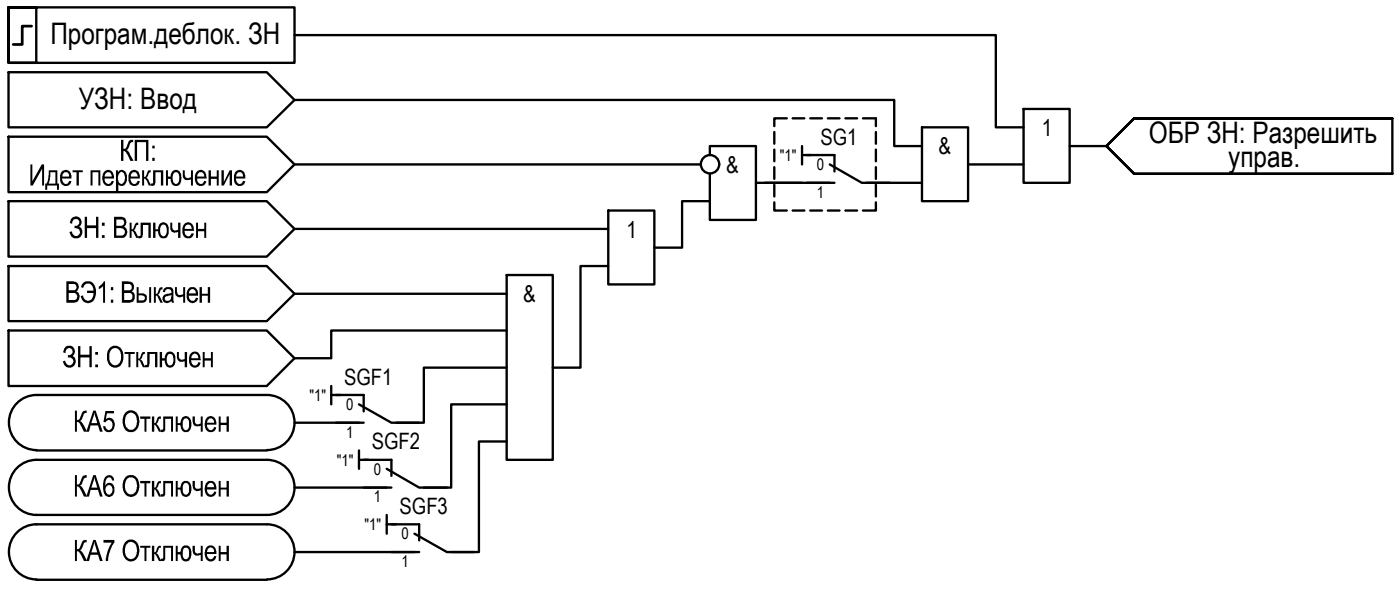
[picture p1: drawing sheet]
<svg xmlns="http://www.w3.org/2000/svg" width="152mm" height="64mm" viewBox="0 0 152 64" stroke-linecap="round" stroke-linejoin="round" font-family="sans-serif">
<!-- layer: TEXT -->
<g fill="#000">
<path d="M3.3 17.8h.2v1.8l1-1.8h.3v2.3h-.2v-1.8l-1.1 1.8h-.2zM7.9 18.5h1.1v.2h-.5v1.4h-.2v-1.4h-.4zM9.8 18.5h1.1v1.6h-.2v-1.4h-.7v1.4h-.2zM15.4 18.5h.2v.7a.47 .47 0 0 0 .4-.5l.1-.2h.2v.2h-.2l-.1 .4-.2 .2 .3 .2 .3 .6h-.3l-.2-.6-.2-.2-.1 .8h-.2zM16.6 18.5h1.1v1.6h-.3v-1.4h-.6v.8a.42 .42 0 0 1-.4 .6l-.1-.2h.1a.21 .21 0 0 0 .2-.1 .21 .21 0 0 0 0-.2zM19.8 18.5h.2v.3a.42 .42 0 0 0 .2 .5 .42 .42 0 0 0 .5-.1v-.7h.2v1.6h-.2v-.7l-.2 .1a.56 .56 0 0 1-.7-.6zM22.6 18.5h.3v.6h.6v-.6h.2v1.6h-.2v-.7h-.6v.7h-.3zM24 18.5h.2v1.2l.7-1.2h.2v1.6h-.2v-1.2l-.7 1.2h-.2zM16 38.1h1.1v1.7h-.3v-1.5h-.6v1a.42 .42 0 0 1-.3 .5h-.2v-.2l.1-.1a.18 .18 0 0 0 .2 0 .18 .18 0 0 0 0-.3zM18.5 24.1h.2v.4a.4 .4 0 0 0 .1 .4 .4 .4 0 0 0 .5 0v-.8h.3v1.7h-.3v-.7h-.1a.51 .51 0 0 1-.6 0 .51 .51 0 0 1-.1-.6zM19 31.1h.2v.3a.39 .39 0 0 0 .4 .6l.2-.1v-.8h.3v1.7h-.3v-.7l-.2 .1a.5 .5 0 0 1-.5-.1 .5 .5 0 0 1-.1-.5zM19.2 38.1h.2v.4a.39 .39 0 0 0 .1 .4 .39 .39 0 0 0 .5 0v-.8h.3v1.7h-.3v-.7l-.1 .1a.5 .5 0 0 1-.6-.1 .5 .5 0 0 1-.1-.5z"/>
<path d="M21.2 24.1h.3v.7h.6v-.7h.2v1.7h-.2v-.7h-.6v.7h-.3zM21.6 31.1h.3v.7h.6v-.7h.3v1.7h-.3v-.8h-.6v.8h-.3zM22 38.1h.2v.7h.7v-.7h.2v1.7h-.2v-.7h-.7v.7h-.2zM20.9 45.1h.2v.4a.39 .39 0 0 0 .2 .4 .39 .39 0 0 0 .5 0v-.8h.2v1.7h-.2v-.7l-.5 .1a.54 .54 0 0 1-.4-.7zM20.9 52.1h.2v.3a.38 .38 0 0 0 .1 .5 .38 .38 0 0 0 .6 0v-.8h.2v1.7h-.2v-.7l-.1 .1a.58 .58 0 0 1-.8-.6zM20.9 59.1h.2v.3a.38 .38 0 0 0 .1 .5 .38 .38 0 0 0 .5 0l.1-.8h.2v1.7h-.2v-.7h-.1a.55 .55 0 0 1-.6 0 .55 .55 0 0 1-.2-.5zM23.7 45.1h.2v.7h.6v-.7h.3v1.7h-.3v-.7h-.6v.7h-.2zM23.7 52.1h.2v.7h.6v-.7h.3v1.7h-.3v-.8h-.6v.8h-.2zM23.7 59.1h.2v.7h.6v-.7h.3v1.7h-.3v-.7h-.6v.7h-.2z"/>
<path d="M5.3 18.5h.9v1.4h.2v.7h-.2v-.5h-1.1v.5h-.2v-.7l.2-.1 .1-.2zM5.5 18.7v.5l-.2 .7h.7v-1.2z"/>
<path d="M6.6 18.7a.63 .63 0 0 1 .8-.2 .63 .63 0 0 1 .3 .7v.1h-1v.1a.39 .39 0 0 0 .2 .4 .39 .39 0 0 0 .5 0l.1-.2 .2 .1a.64 .64 0 0 1-.8 .4 .64 .64 0 0 1-.4-.8v-.3zM6.9 18.7l-.2 .4h.8a.36 .36 0 0 0-.1-.4 .36 .36 0 0 0-.5 0z"/>
<path d="M11.3 18.6a.64 .64 0 0 1 .7-.1 .64 .64 0 0 1 .4 .6v.2h-1.1a.4 .4 0 0 0 .3 .6 .4 .4 0 0 0 .5-.3l.2 .1a.6 .6 0 0 1-.7 .4 .6 .6 0 0 1-.5-.6v-.4zM11.5 18.7l-.2 .4h.8a.38 .38 0 0 0-.2-.4 .38 .38 0 0 0-.4 0z"/>
<path d="M14 18.7a.65 .65 0 0 1 .9-.2 .65 .65 0 0 1 .2 .8h-1l.1 .2a.38 .38 0 0 0 .3 .4 .38 .38 0 0 0 .4-.3h.2a.63 .63 0 0 1-.7 .5 .63 .63 0 0 1-.5-.7v-.4zM14.3 18.7l-.1 .2v.2h.7a.39 .39 0 0 0-.1-.4 .39 .39 0 0 0-.5 0z"/>
<path d="M18 18.5h.2v.6h.3l.1-.4a.58 .58 0 0 1 .7-.2 .58 .58 0 0 1 .3 .7v.4a.58 .58 0 0 1-.6 .5 .58 .58 0 0 1-.5-.6v-.1h-.3v.7h-.2zM18.9 18.7l-.2 .3v.3a.59 .59 0 0 0 .4 .6 .87 .87 0 0 0 .2-1.1l-.1-.1z"/>
<path d="M21.2 18.7l.1-.1a.58 .58 0 0 1 .7-.1 .58 .58 0 0 1 .3 .6l.1 .2-1 .1a.4 .4 0 0 0 .2 .5 .4 .4 0 0 0 .5-.3h.2v.1a.63 .63 0 0 1-.7 .4 .63 .63 0 0 1-.5-.7v-.4zM21.5 18.7l-.1 .3v.1h.7a.4 .4 0 0 0-.1-.4 .4 .4 0 0 0-.5 0z"/>
<path d="M25.5 18.7l.1-.1a.61 .61 0 0 1 .7-.1 .61 .61 0 0 1 .3 .7v.1h-1v.1a.39 .39 0 0 0 .2 .4 .39 .39 0 0 0 .4 0l.1-.2 .3 .1a.64 .64 0 0 1-.8 .4 .64 .64 0 0 1-.4-.8v-.3zM25.8 18.7l-.2 .1v.3h.8a.45 .45 0 0 0-.6-.4z"/>
<path d="M12.6 18.5h.2v.2a.54 .54 0 0 1 .6-.2 .54 .54 0 0 1 .4 .5v.6a.6 .6 0 0 1-.9 .5l-.1-.2v.8h-.2zM12.9 18.7l-.1 .3v.3a.51 .51 0 0 0 .4 .6 .79 .79 0 0 0 0-1.3z"/>
<path d="M16.6 24.1h.2v.7h.3v-.2l.2-.3a.59 .59 0 0 1 .7-.1 .59 .59 0 0 1 .3 .7v.2a.59 .59 0 0 1-.6 .7 .59 .59 0 0 1-.6-.7h-.3v.7h-.2zM17.5 24.4l-.2 .6a.5 .5 0 0 0 .5 .6 .87 .87 0 0 0 0-1.3z"/>
<path d="M17.3 38.1h.3v.7h.3v-.3a.57 .57 0 0 1 .7-.4 .57 .57 0 0 1 .4 .7v.6a.55 .55 0 0 1-.7 .4 .55 .55 0 0 1-.4-.6v-.1h-.3v.7h-.3zM18.3 38.3l-.2 .3v.4a.46 .46 0 0 0 .4 .6l.1-.1a.87 .87 0 0 0-.1-1.2z"/>
<path d="M17.7 31.3h.1a.72 .72 0 0 1 .9 0l.1 1.3 .1 .2h-.3v-.2a.52 .52 0 0 1-.7 .2 .52 .52 0 0 1-.3-.7l.2-.2 .5-.1a.26 .26 0 0 0 .3-.2 .26 .26 0 0 0-.3-.3 .38 .38 0 0 0-.4 .4l-.3-.1zM17.9 32.1a.3 .3 0 0 0 .1 .5 .3 .3 0 0 0 .4-.1l.1-.2 .1-.3z"/>
<path d="M20 24.2h.1a.67 .67 0 0 1 .7 .1 .67 .67 0 0 1 .2 .6v.1h-1a.44 .44 0 0 0 .1 .5 .44 .44 0 0 0 .6 0l.1-.2h.2a.63 .63 0 0 1-.8 .5 .63 .63 0 0 1-.4-.8v-.3zM20.2 24.4l-.1 .1-.1 .3h.8a.4 .4 0 0 0-.2-.4 .4 .4 0 0 0-.4 0z"/>
<path d="M20.4 31.3a.61 .61 0 0 1 .7-.1 .61 .61 0 0 1 .4 .6v.2l-1.1 .1a.51 .51 0 0 0 .5 .5l.3-.1v-.2h.3l-.1 .2a.65 .65 0 0 1-.9 .2 .65 .65 0 0 1-.3-.8l.1-.4zM20.6 31.4l-.1 .4 .7-.1a.36 .36 0 0 0-.2-.3 .36 .36 0 0 0-.4 0z"/>
<path d="M20.7 38.3a.53 .53 0 0 1 .6-.2 .53 .53 0 0 1 .4 .5l.1 .4h-1.1v.1a.39 .39 0 0 0 .3 .5 .39 .39 0 0 0 .5-.4l.2 .1v.1a.64 .64 0 0 1-.8 .4 .64 .64 0 0 1-.4-.7v-.6zM20.9 38.3l-.1 .2-.1 .3h.8a.41 .41 0 0 0-.6-.5z"/>
<path d="M19 45.1h.3v.7h.3a.6 .6 0 0 1 .2-.6 .6 .6 0 0 1 .7 0l.2 .5v.5l-.1 .4a.55 .55 0 0 1-.6 .2 .55 .55 0 0 1-.4-.6v-.1h-.3v.7h-.3zM20 45.3v.1a.99 .99 0 0 0-.1 1 .33 .33 0 0 0 .4 .1 .33 .33 0 0 0 .2-.4v-.1a.44 .44 0 0 0-.4-.7z"/>
<path d="M19 52.1h.3v.7h.3l.1-.4a.58 .58 0 0 1 .7-.3 .58 .58 0 0 1 .3 .6v.6a.55 .55 0 0 1-.6 .5 .55 .55 0 0 1-.5-.6v-.2h-.3v.8h-.3zM20 52.4l-.2 .3v.3a.47 .47 0 0 0 .5 .6v-.1a1.12 1.12 0 0 0 0-1.1z"/>
<path d="M19 59.1h.3v.7h.3v-.3a.54 .54 0 0 1 .6-.4 .54 .54 0 0 1 .5 .6v.6a.55 .55 0 0 1-.6 .5 .55 .55 0 0 1-.5-.6v-.1h-.3v.7h-.3zM19.9 59.4l-.1 .2v.3a.42 .42 0 0 0 .1 .5 .42 .42 0 0 0 .4 .1l.2-.2v-.3a.43 .43 0 0 0-.1-.5 .43 .43 0 0 0-.5-.1z"/>
<path d="M22.4 45.3a.63 .63 0 0 1 .7-.1 .63 .63 0 0 1 .3 .6v.2l-1 .1a.42 .42 0 0 0 .2 .4 .42 .42 0 0 0 .5 0l.1-.2h.2a.6 .6 0 0 1-.7 .5 .6 .6 0 0 1-.5-.6v-.6zM22.7 45.3l-.2 .2-.1 .3h.8a.4 .4 0 0 0-.5-.5z"/>
<path d="M22.4 52.3a.61 .61 0 0 1 .7-.1 .61 .61 0 0 1 .3 .6v.2l-1 .1a.39 .39 0 0 0 .3 .5 .39 .39 0 0 0 .5-.4l.2 .1a.65 .65 0 0 1-.7 .5 .65 .65 0 0 1-.5-.8v-.4zM22.6 52.4l-.2 .4h.8a.37 .37 0 0 0-.1-.4 .37 .37 0 0 0-.5 0z"/>
<path d="M22.4 59.2h.1a.65 .65 0 0 1 .7 0 .65 .65 0 0 1 .2 .7v.1h-1a.41 .41 0 0 0 .2 .5 .41 .41 0 0 0 .5-.1l.1-.2 .2 .1v.1a.61 .61 0 0 1-.7 .4 .61 .61 0 0 1-.5-.7v-.5zM22.6 59.3l-.1 .3-.1 .2h.8a.42 .42 0 0 0-.6-.5z"/>
</g>
<path d="M87.4 16.8h3v1.8M87.4 19.8h3M89.9 17.8l3.5 2h3M36.4 42.8h3v1.8M36.4 45.8h3M38.9 43.8l3.5 2h3M39.4 49.8h3v1.8M39.4 52.8h3M41.9 50.8l3.5 2h3M42.4 56.8h3v1.7M42.4 59.8h3M44.9 57.8l3.5 2h3" fill="none" stroke="#000" stroke-width=".25"/>
<!-- layer: 0 -->
<g fill="none" stroke="#000" stroke-width=".25">
<path d="M.9 14.8h28l3 3-3 3h-28zM.9 .8v6h3v-6h-3h31v6h-31zM.9 7.8h28l3 3-3 3h-28zM31.9 17.8h44M31.9 10.8h65v5h3M31.9 3.8h76v10h3M76.9 16.8v-1h5v8h-5v-5M81.9 19.8h8M83.9 14.3v1.3M83.9 16.2v1.3M83.9 18.1v1.3M85.3 12.8h-1.4v.9"/>
<path d="M85.9 12.8h1.3M86.9 15.8v2M86.9 16.8h1M87.8 12.8h1.3M89.7 12.8h1.3M91.6 12.8h1.3M93.5 12.8h1.4v.9M93.9 19.8h6M94.9 14.3v1.3M94.9 16.2v1.3M94.9 18.1v1.3M99.9 13.8h5v8h-5z"/>
<path d="M104.9 17.8h6M110.9 11.8h5v8h-5zM115.9 15.8h4M150.9 12.8h-28l-3 3 3 3h28v-6h-28l-3 3 3 3h28M.9 28.8h28l3 3-3 3h-28zM.9 35.8h28l3 3-3 3h-28zM.9 21.8h28l3 3-3 3h-28zM31.9 31.8h23M31.9 24.8h34M54.9 39.8h-9v6h-3M54.9 29.8h5v20h-5zM54.9 35.8h-19v3h-4"/>
<path d="M65.9 22.8h5v8h-5zM65.9 28.8h-3v11h-3M76.9 21.8h-3v5h-3M83.9 21.9v.9h1.4M83.9 20v1.3M85.9 22.8h1.3M87.8 22.8h1.3M89.7 22.8h1.3M91.6 22.8h1.3M94.9 21.9v.9h-1.4M94.9 20v1.3M3.9 42.8h25a2.98 2.98 0 0 1 3 3 2.98 2.98 0 0 1-3 3"/>
<path d="M3.9 49.8h25a2.98 2.98 0 0 1 3 3 2.98 2.98 0 0 1-3 3h-25M3.9 56.8h25a2.98 2.98 0 0 1 3 3 2.98 2.98 0 0 1-3 3M3.9 48.8h25M4 42.8a2.98 2.98 0 0 0-3 3 2.98 2.98 0 0 0 3 3M4 49.8a2.98 2.98 0 0 0-3 3 2.98 2.98 0 0 0 3 3M4 56.8a2.98 2.98 0 0 0-3 3 2.98 2.98 0 0 0 3 3M31.9 45.8h7M31.9 52.8h10M31.9 59.8h13M35.9 41.8v2M35.9 42.8h1M38.9 48.8v2"/>
<path d="M38.9 49.8h1M41.9 55.8v2M41.9 56.8h1M54.9 43.8h-6v9h-3M54.9 47.8h-3v12h-3M3.9 62.8h25"/>
<circle cx="76.9" cy="17.8" r=".99"/>
</g>
<path d="M3.4 2.8h-1v2h-1" fill="none" stroke="#000" stroke-width=".3"/>
<g font-size="3.2">
<text x="5.5" y="4.8">Програм.деблок. ЗН</text>
<text x="8.5" y="11.8">УЗН: Ввод</text>
<text x="12.9" y="17.4">КП :</text>
<text x="124.5" y="15.4">ОБР ЗН: Разрешить</text>
<text x="133.1" y="18.1">управ.</text>
<text x="7.4" y="25.8">ЗН : Включен</text>
<text x="7" y="32.8">ВЭ 1: Выкачен</text>
<text x="6.7" y="39.8">ЗН : Отключен</text>
<text x="7.9" y="46.8">КА 5 Отключен</text>
<text x="7.9" y="53.8">КА 6 Отключен</text>
<text x="7.9" y="60.8">КА 7 Отключен</text>
</g>
<g font-size="2.5">
<text x="101.7" y="16.7">&amp;</text>
<text x="112.9" y="14.7">1</text>
<text x="78.7" y="18.7">&amp;</text>
<text x="67.9" y="25.7">1</text>
<text x="56.7" y="32.7">&amp;</text>
</g>
<g font-size="2.4">
<text x="88.9" y="15.7">SG1</text>
<text x="37.3" y="41.7">SGF1</text>
<text x="40.3" y="48.7">SGF2</text>
<text x="43.3" y="55.7">SGF3</text>
</g>
<g font-size="1.7">
<text x="84.5" y="17.4">&quot;1&quot;</text>
<text x="88.5" y="18.5">0</text>
<text x="88.5" y="21.5">1</text>
<text x="33.5" y="43.4">&quot;1&quot;</text>
<text x="37.5" y="44.4">0</text>
<text x="37.5" y="47.4">1</text>
<text x="36.5" y="50.5">&quot;1&quot;</text>
<text x="40.5" y="51.4">0</text>
<text x="39.5" y="57.4">&quot;1&quot;</text>
<text x="40.5" y="54.4">1</text>
<text x="43.5" y="58.4">0</text>
<text x="43.5" y="61.4">1</text>
</g>
</svg>
